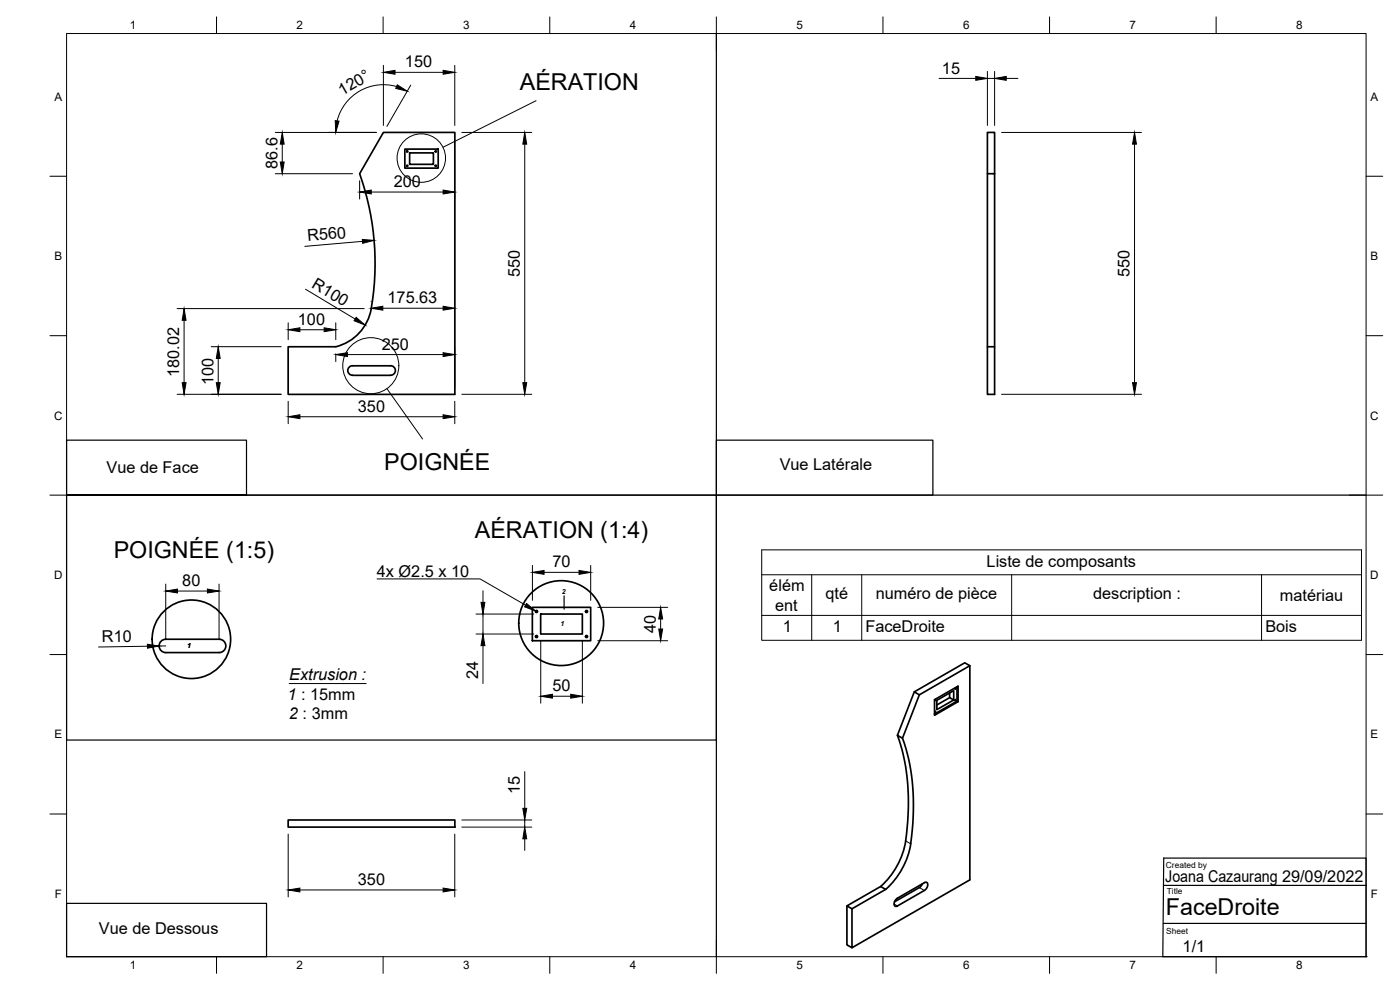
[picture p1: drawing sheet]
<svg xmlns="http://www.w3.org/2000/svg" width="420mm" height="297mm" viewBox="0 0 420 297" stroke-linecap="round" stroke-linejoin="round" font-family="sans-serif">
<!-- layer: Visible -->
<g fill="none" stroke="#000" stroke-width=".51">
<path d="M115.1 39.7h21.4v78.6h-50v-14.3h14.3a14.7 14.7 0 0 0 11-13.9 80.5 80.5 0 0 0-3.9-38zM121.5 44.7h10v5.7h-10zM122.9 45.9h7.2v3.4h-7.2zM296.3 52.1v51.9h2.2M298.5 52.1h-2.2v-12.4h2.2v78.6h-2.2v-14.3M105 110l.8-.3h11.4a1.44 1.44 0 0 1 1.5 1.5 1.44 1.44 0 0 1-1.5 1.4h-11.4a1.43 1.43 0 0 1-1.4-1 1.43 1.43 0 0 1 .6-1.6zM48.3 192.4l1.5-.6h16a2 2 0 0 1 2 2 2 2 0 0 1-2 2h-16a2 2 0 0 1-1.9-1.2 2 2 0 0 1 .4-2.2zM159.8 182.2h17.5v10h-17.5zM162.3 184.2h12.5v6h-12.5zM291.1 199.7l-1.6-.8-15.1 8.7 1.5 .9M274.4 207.6l-5.1 13 1.5 .9M275.9 208.5l15.2-8.8v64.3l-35.4 20.4v-11.7l10.1-5.8a24 24 0 0 0 8-17.7 62.8 62.8 0 0 0-3-27.7z"/>
<path d="M280.7 209.9l-.1 .3zM280.7 213.4l-.1 .3zM285 207.9v1.4l1.2 .7-5 2.9v-2.8l5-2.9v2.8M285 209.3l-3.8 2.2M286.7 209.9l-.1 .3zM286.7 206.4l-.1 .3zM287.2 206v4.4M287.5 210.5v-4.6l-7 4v4.7l7-4.1-.3-.1-6.7 3.9M269.3 220.6a65 65 0 0 1 1.7 35.2 23.7 23.7 0 0 1-6.7 10.2M86.5 246h50v2.2h-50zM254.2 271.8v11.7l1.5 .9M265.8 266.9l-1.5-.9-10.1 5.8 1.5 .9"/>
<path d="M275.9 266.3l-7.4 4.3M276.8 265.2l-.9 1.1M277.4 267.2a1.56 1.56 0 0 0 .6-2.5l-.6 .1-8.1 4.7a1.56 1.56 0 0 0-.6 2.4l.6-.1 8.1-4.6"/>
<circle cx="122.2" cy="49.7" r=".18"/>
<circle cx="122.2" cy="45.4" r=".18"/>
<circle cx="130.8" cy="45.4" r=".18"/>
<circle cx="130.8" cy="49.7" r=".18"/>
<circle cx="57.4" cy="191.8" r="11.8"/>
<circle cx="161" cy="191" r=".31"/>
<circle cx="161" cy="183.5" r=".31"/>
<circle cx="168.4" cy="187" r="12.7"/>
<circle cx="176" cy="183.5" r=".31"/>
<circle cx="176" cy="191" r=".31"/>
</g>
<!-- layer: Visible Narrow -->
<path d="M271.8 252.3l1.5 .9M268.3 271.2l1 .6M275.9 266.3l1.5 .9" fill="none" stroke="#000" stroke-width=".3"/>
<!-- layer: Border -->
<g fill="none" stroke="#000" stroke-width=".3">
<path d="M20 10.1h390v276.9h-390zM65 5.1v5M115 5.1v5M165 5.1v5M215 5.1v10M265 5.1v5M315 5.1v5M365 5.1v5M15 52.9h5M410 52.9h5M15 100.7h5M410 100.7h5"/>
<path d="M15 148.6h10M405 148.6h10M15 196.4h5M410 196.4h5M15 244.2h5M410 244.2h5M65 287v5M115 287v5M165 287v5M215 282.1v9.9M265 287v5M315 287v5"/>
<path d="M365 287v5"/>
</g>
<!-- layer: TitleBlock -->
<circle cx="410" cy="287" r=".18" fill="#000"/>
<path d="M349.2 257.5h60.8v29.5h-61l.2-29.5M349.1 277.1h60.9M349.3 265.6h60.8" fill="none" stroke="#000" stroke-width=".36"/>
<!-- layer: Parts Lists -->
<path d="M228.6 165h180v27.1h-180zM228.6 172.5h180M243.6 172.5v19.6M258.6 172.5v19.6M303.6 172.5v19.6M378.6 172.5v19.6M228.6 184.6h180" fill="none" stroke="#000" stroke-width=".3"/>
<!-- layer: Sketch1 -->
<path d="M215 10.1v276.9M215 132.1h65v16.5h-65zM20 148.6v-16.5h54v16.5h-54h390M20 148.6h195v73.4h-195zM20 271h60v16h-60z" fill="none" stroke="#000" stroke-width=".36"/>
<!-- layer: FD_Dimensions -->
<g fill="none" stroke="#000" stroke-width=".3">
<path d="M115.1 19.6v18M136.5 19.6v18M82.6 39.7h30.4M118.6 21.7h14.4M119 26a14.3 14.3 0 0 0-17.8 10.3M123.3 25.5l-7.2 12.4M138.6 39.7h21M281.8 23.5h11M296.3 21.4v16.2M296.3 23.5h2.2M298.5 21.4v16.2M300.6 39.7h42"/>
<path d="M302 23.5h3.5M82.6 52.1h23.2M84.7 43.3v5.3M107.9 54.2v5.5M111.4 57.6h21.6M136.5 57.8v1.9M157.5 43.3v71.5M340.5 43.3v71.5M108.8 72.4l-17.3 1.5M53.1 92.6h56.2M55.2 96.1v18.7M86.5 96.8v5.1"/>
<path d="M90 98.9h7.3M91.7 86.8l14.9 8.9M100.8 96.8v5.1M111.4 90.4v.1M114.9 92.5h18.1M53.1 118.3h31.3M63.4 104h21M65.5 107.5v7.3M100.8 106.1v2.4M104.3 106.4h28.7M136.5 104.3v11.9M138.6 118.3h21"/>
<path d="M300.6 118.3h42M86.5 120.4v6.7M90 125h43M136.5 120.4v6.7M49.7 175.2v16.5M53.3 177.3h9M65.7 175.2v16.5M144.9 177.2v3.5M159.8 169.6v10.5M163.3 171.7h10.5M177.3 169.6v10.5M44.3 193.9l-14.7 .2"/>
<path d="M49.7 193.8h-1.9M142.9 184.2h17.3M142.9 190.2h17.3M144.9 184.2v6M144.9 193.7v11.4M162.3 192.3v18.7M174.8 192.3v18.7M179.4 182.2h21M179.4 192.2h21M198.3 185.7v3M165.8 208.9h5.5M157.5 231.5v11"/>
<path d="M86.5 250.3v18.8M136.5 250.3v18.8M138.6 248.2h21M138.6 246h21M157.5 246v2.2M157.5 251.7v3.5M90 267h43"/>
</g>
<g fill="#000" stroke="#000" stroke-width=".3">
<path d="M100.6 36.2l1.1 .2-.9 3.3zM115.1 21.7l3.5-.6v1.2zM119.2 25.4l3 2-3.4-.9zM133 21.1l3.5 .6-3.5 .6zM292.8 22.9l3.5 .6-3.5 .6zM298.5 23.5l3.5-.6v1.2zM84.7 39.7l.6 3.6h-1.2zM84.1 48.6h1.2l-.6 3.5zM107.9 57.6l3.5-.6v1.2zM133 57l3.5 .6-3.5 .6zM157.5 39.7l.6 3.6h-1.2zM340.5 39.7l.6 3.6h-1.2z"/>
<path d="M108.7 71.8l3.6 .3-3.5 .9zM55.2 92.6l.6 3.5h-1.1zM86.5 98.9l3.5-.6v1.2zM97.3 98.3l3.5 .6-3.5 .6zM106.9 95.2l2.7 2.3-3.3-1.3zM111.4 92.5l3.5-.6v1.2zM133 91.9l3.5 .6-3.5 .6zM54.7 114.8h1.1l-.6 3.5zM64.9 114.8h1.2l-.6 3.5zM65.5 104l.6 3.5h-1.2zM100.8 106.4l3.5-.6v1.2zM133 105.8l3.5 .6-3.5 .6z"/>
<path d="M156.9 114.8h1.2l-.6 3.5zM339.9 114.8h1.2l-.6 3.5zM86.5 125l3.5-.6v1.2zM133 124.4l3.5 .6-3.5 .6zM49.7 177.3l3.6-.6v1.2zM62.3 176.7l3.4 .6-3.4 .6zM159.8 171.7l3.5-.5v1.1zM173.8 171.2l3.5 .5-3.5 .6zM44.2 193.3l3.6 .5-3.5 .7zM144.4 180.7h1.1l-.6 3.5zM144.9 190.2l.6 3.5h-1.1zM198.3 182.2l.6 3.5h-1.2z"/>
<path d="M197.7 188.7h1.2l-.6 3.5zM162.3 208.9l3.5-.6v1.2zM171.3 208.3l3.5 .6-3.5 .6zM157.5 248.2l.6 3.5h-1.2zM156.9 242.5h1.2l-.6 3.5zM86.5 267l3.5-.5v1.1zM133 266.5l3.5 .5-3.5 .6z"/>
</g>
<!-- layer: Detail Boundary -->
<g fill="none" stroke="#000" stroke-width=".3">
<path d="M160.9 30.2l-28 14M116.1 116.6l10.7 15.1"/>
<circle cx="126.4" cy="47.4" r="7.3"/>
<circle cx="111.3" cy="109.7" r="8.4"/>
</g>
<!-- layer: Hole Notes -->
<path d="M158 181.1l2.8 2.2-3.4-1.2z" fill="#000" stroke="#000" stroke-width=".3"/>
<path d="M113.2 173.7h30.9l13.6 7.9" fill="none" stroke="#000" stroke-width=".3"/>
<!-- layer: Notes -->
<path d="M86.8 205.1h23.1" fill="none" stroke="#000" stroke-width=".3"/>
<!-- layer: Sketch2 -->
<path d="M169.3 178.8v4" fill="none" stroke="#000" stroke-width=".36"/>
<g font-size="7">
<text x="156" y="27">AÉRATION</text>
<text x="115.3" y="141.2">POIGNÉE</text>
<text x="142.5" y="161.4">AÉRATION (1:4)</text>
<text x="34.1" y="167.5">POIGNÉE (1:5)</text>
<text x="349.9" y="274.7">FaceDroite</text>
</g>
<g font-size="4.9">
<text x="121.5" y="20.2">150</text>
<text x="282.7" y="22.1">15</text>
<text x="102.7" y="28.7" transform="rotate(-30 102.7 28.7)">120°</text>
<text x="83.2" y="50.7" transform="rotate(-90 83.2 50.7)">86.6</text>
<text x="118.2" y="56.2">200</text>
<text x="92.4" y="72.4" transform="rotate(-5 92.4 72.4)">R560</text>
<text x="156" y="83.1" transform="rotate(-90 156 83.1)">550</text>
<text x="339" y="83.1" transform="rotate(-90 339 83.1)">550</text>
<text x="93.3" y="86" transform="rotate(31 93.3 86)">R100</text>
<text x="116.3" y="91">175.63</text>
<text x="89.4" y="97.5">100</text>
<text x="114.6" y="104.9">250</text>
<text x="53.8" y="113.1" transform="rotate(-90 53.8 113.1)">180.02</text>
<text x="64" y="115.4" transform="rotate(-90 64 115.4)">100</text>
<text x="107.4" y="123.6">350</text>
<text x="32" y="141.9">Vue de Face</text>
<text x="234" y="141.1">Vue Latérale</text>
<text x="113.1" y="173">4x Ø2.5 x 10</text>
<text x="165.8" y="170.3">70</text>
<text x="296.1" y="170">Liste de composants</text>
<text x="54.7" y="175.9">80</text>
<text x="230.9" y="177.4">élém</text>
<text x="247.7" y="179.8">qté</text>
<text x="262.8" y="179.8">numéro de pièce</text>
<text x="328.1" y="179.8">description :</text>
<text x="232.6" y="183.2">ent</text>
<text x="384.1" y="180.3">matériau</text>
<text x="196.8" y="189.9" transform="rotate(-90 196.8 189.9)">40</text>
<text x="234.9" y="189.6">1</text>
<text x="249.9" y="189.6">1</text>
<text x="259.7" y="189.7">FaceDroite</text>
<text x="379.8" y="189.7">Bois</text>
<text x="30.6" y="192.6" transform="rotate(-1 30.6 192.6)">R10</text>
<text x="143.6" y="203.8" transform="rotate(-90 143.6 203.8)">24</text>
<text x="86.3" y="209.9">1 : 15mm</text>
<text x="86.8" y="204.1">Extrusion :</text>
<text x="165.8" y="207.4">50</text>
<text x="86.7" y="215.7">2 : 3mm</text>
<text x="156" y="238.2" transform="rotate(-90 156 238.2)">15</text>
<text x="107.4" y="265.6">350</text>
<text x="349.7" y="264.6">Joana Cazaurang 29/09/2022</text>
<text x="29.7" y="280.1">Vue de Dessous</text>
<text x="354.9" y="285.6">1/1</text>
</g>
<g font-size="3.5">
<text x="39" y="8.8">1</text>
<text x="89" y="8.8">2</text>
<text x="139" y="8.8">3</text>
<text x="189" y="8.8">4</text>
<text x="239" y="8.8">5</text>
<text x="289" y="8.8">6</text>
<text x="339" y="8.8">7</text>
<text x="389" y="8.8">8</text>
<text x="16.3" y="30.2">A</text>
<text x="411.3" y="30.2">A</text>
<text x="16.3" y="78">B</text>
<text x="411.3" y="78">B</text>
<text x="16.2" y="125.9">C</text>
<text x="411.2" y="125.9">C</text>
<text x="16.2" y="173.7">D</text>
<text x="411.2" y="173.7">D</text>
<text x="16.3" y="221.6">E</text>
<text x="411.3" y="221.6">E</text>
<text x="16.4" y="269.4">F</text>
<text x="411.4" y="269.4">F</text>
<text x="39" y="290.8">1</text>
<text x="89" y="290.8">2</text>
<text x="139" y="290.8">3</text>
<text x="189" y="290.8">4</text>
<text x="239" y="290.8">5</text>
<text x="289" y="290.8">6</text>
<text x="339" y="290.8">7</text>
<text x="389" y="290.8">8</text>
</g>
<g font-size="2.5">
<text x="349.9" y="260.3">Created by</text>
<text x="350.2" y="268.3">Title</text>
<text x="350" y="280.1">Sheet</text>
</g>
<g font-size="2.1">
<text x="168.6" y="178.3">2</text>
<text x="168.2" y="187.9">1</text>
<text x="56.2" y="194.6">1</text>
</g>
</svg>
